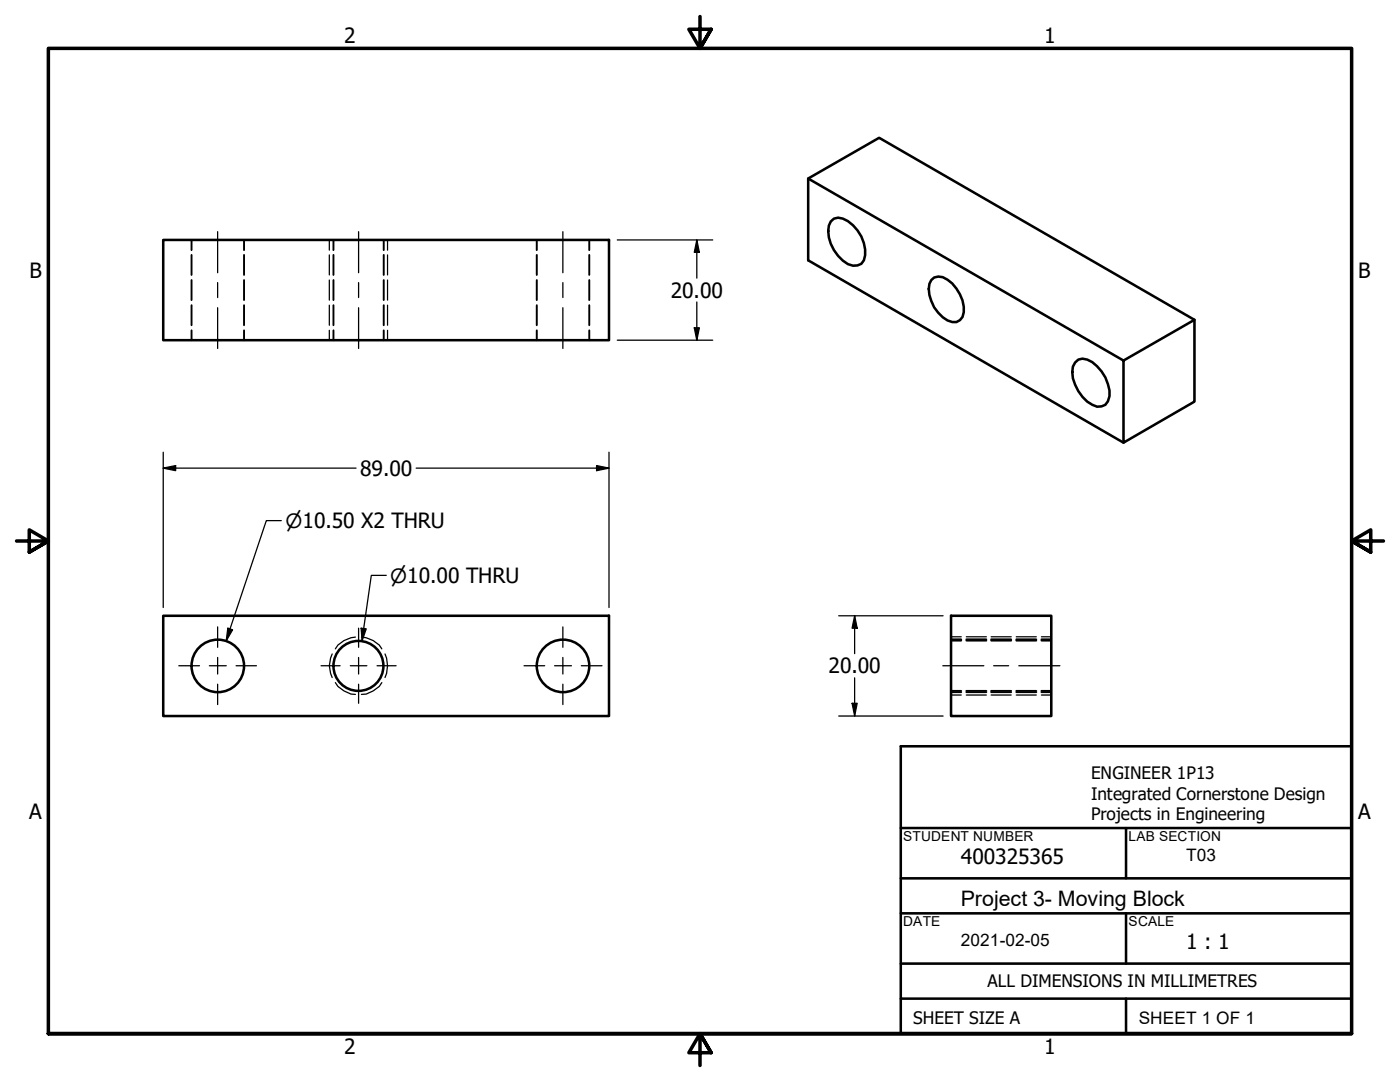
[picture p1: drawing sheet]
<svg xmlns="http://www.w3.org/2000/svg" width="279mm" height="216mm" viewBox="0 0 279 216" stroke-linecap="round" stroke-linejoin="round" font-family="sans-serif">
<!-- layer: Hidden Narrow (ANSI) -->
<g fill="none" stroke="#000" stroke-width=".25">
<path d="M65.7 47.9v2M65.7 50.9v4M65.7 55.9v4M77.3 47.9v2M77.3 50.9v4M77.3 55.9v4M65.7 60.9v4M65.7 65.9v2M77.3 60.9v4M77.3 65.9v2M66.3 130.5a5.1 5.1 0 0 0 0 4.7M66.9 136.2a5.1 5.1 0 0 0 4 2.4"/>
<path d="M70.9 127.1a5.1 5.1 0 0 0-4 2.4M72.1 127.1a5.1 5.1 0 0 1 4.1 2.4M76.2 136.2a5.1 5.1 0 0 1-4.1 2.4M76.8 130.5a5.7 5.7 0 0 1 0 4.7M189.8 127.1h2M189.8 138.7h2M192.8 127.1h4M192.8 138.7h4M197.8 127.1h4M197.8 138.7h4M202.8 127.1h4M202.8 138.7h4"/>
<path d="M207.8 127.1h2M207.8 138.7h2"/>
</g>
<!-- layer: Visible (ANSI) -->
<g fill="none" stroke="#000" stroke-width=".51">
<path d="M161.3 35.6l62.9 36.3M32.6 47.9h88.9v20h-88.9zM165.8 44.2l.6-.6a3.7 3.7 0 0 1 3.8 1.4 7 7 0 0 1 2.2 6.9 2.26 2.26 0 0 1-3.2 .8 7.8 7.8 0 0 1-3.8-7.7zM185.9 55.9a2.27 2.27 0 0 1 3.2-.1 7.7 7.7 0 0 1 3.2 6.5 2.04 2.04 0 0 1-3.2 1.6 7.2 7.2 0 0 1-3.6-7.3zM214.6 72.3l.6-.5a3.5 3.5 0 0 1 3.7 1.3 7.9 7.9 0 0 1 2.5 6 2.13 2.13 0 0 1-1.2 1.9 2.13 2.13 0 0 1-2.2-.2 7.8 7.8 0 0 1-3.9-7.6zM224.2 71.9l14.2-8.1v16.3l-14.2 8.2zM238.4 63.8l-62.9-36.3-14.2 8.1v16.3l62.9 36.4M32.6 122.9h88.9v20h-88.9zM189.8 122.9h20v20h-20z"/>
<circle cx="43.5" cy="132.9" r="5.2"/>
<circle cx="71.5" cy="132.9" r="5"/>
<circle cx="112.4" cy="132.9" r="5.2"/>
</g>
<!-- layer: Hidden (ANSI) -->
<g fill="none" stroke="#000" stroke-width=".38">
<path d="M38.2 47.9v2M38.2 50.9v4M38.2 55.9v4M48.7 47.9v2M48.7 50.9v4M48.7 55.9v4M66.5 47.9v2M66.5 50.9v4M66.5 55.9v4M76.6 47.9v2M76.6 50.9v4M76.6 55.9v4"/>
<path d="M107.1 47.9v2M107.1 50.9v4M107.1 55.9v4M117.6 47.9v2M117.6 50.9v4M117.6 55.9v4M38.2 60.9v4M38.2 65.9v2M48.7 60.9v4M48.7 65.9v2M66.5 60.9v4M66.5 65.9v2"/>
<path d="M76.6 60.9v4M76.6 65.9v2M107.1 60.9v4M107.1 65.9v2M117.6 60.9v4M117.6 65.9v2M189.8 127.8h2M189.8 137.9h2M189.8 127.6h2M189.8 138.1h2M192.8 127.8h4M192.8 137.9h4"/>
<path d="M192.8 127.6h4M192.8 138.1h4M197.8 127.8h4M197.8 137.9h4M197.8 127.6h4M197.8 138.1h4M202.8 127.8h4M202.8 137.9h4M202.8 127.6h4M202.8 138.1h4M207.8 127.8h2M207.8 137.9h2"/>
<path d="M207.8 127.6h2M207.8 138.1h2"/>
</g>
<!-- layer: Border (ANSI) -->
<path d="M139.7 3.3v6.4l-2.2-3.9h4.4l-2.2 3.9 2.2-3.9M3.3 107.9h6.4l-3.9-2.2v4.5l3.9-2.3-3.9 2.3M276.1 107.9h-6.4l3.9-2.2v4.5l-3.9-2.3 3.9 2.3M9.7 206.2v-196.5h260v196.5h-260h260M141.9 210.1l-2.2-3.9 2.2 3.9h-4.4l2.2-3.9v6.4" fill="none" stroke="#000" stroke-width=".7"/>
<!-- layer: Title (ANSI) -->
<path d="M179.8 148.9h89.9v57.3h-89.9zM179.8 165.2h89.9M179.8 175.3h89.9M224.7 165.2v10.1M179.8 199.3h89.9M179.8 182.2h89.9M179.8 192.3h89.9M224.7 182.2v10.1M224.7 199.3v6.9" fill="none" stroke="#000" stroke-width=".51"/>
<!-- layer: Dimension (ANSI) -->
<g fill="none" stroke="#000" stroke-width=".25">
<path d="M123.2 47.9h19M139.1 47.9l.5 2.5h-1zM139.1 47.9v7.6M123.2 67.9h19M138.6 65.4h1l-.5 2.5zM139.1 60.3v7.6M32.6 93.4l2.5-.5v1zM32.6 93.4h38.5M32.6 90.2v31M83.1 93.4h38.4M119.1 92.9l2.4 .5-2.4 .5zM121.5 90.2v31"/>
<path d="M56.1 103.9h-3l-8 24M77.1 114.8h-3l-1.8 13.1M45.5 125.3l.9 .4-1.3 2.2zM72.1 125.3l1 .2-.8 2.4zM167.4 122.9h20.8M170.6 122.9l.5 2.4h-1zM170.6 122.9v7.5M170.6 135.3v7.6M167.4 142.9h20.8M170.1 140.3h1l-.5 2.6z"/>
</g>
<g fill="#000">
<path d="M139.1 47.9l.5 2.5h-1z" fill-rule="evenodd"/>
<path d="M138.6 65.4h1l-.5 2.5z" fill-rule="evenodd"/>
<path d="M32.6 93.4l2.5-.5v1z" fill-rule="evenodd"/>
<path d="M119.1 92.9l2.4 .5-2.4 .5z" fill-rule="evenodd"/>
<path d="M45.5 125.3l.9 .4-1.3 2.2z" fill-rule="evenodd"/>
<path d="M72.1 125.3l1 .2-.8 2.4z" fill-rule="evenodd"/>
<path d="M170.6 122.9l.5 2.4h-1z" fill-rule="evenodd"/>
<path d="M170.1 140.3h1l-.5 2.6z" fill-rule="evenodd"/>
</g>
<!-- layer: Centerline (ANSI) -->
<path d="M43.4 46.2v8.2M43.4 56.4v3M71.6 46.2v8.2M71.6 56.4v3M112.3 46.2v8.2M112.3 56.4v3M43.4 61.4v8.1M71.6 61.4v8.1M112.3 61.4v8.1M188.2 132.8h8.1M198.3 132.8h3M203.3 132.8h8.2" fill="none" stroke="#000" stroke-width=".25"/>
<!-- layer: Center Mark (ANSI) -->
<g fill="none" stroke="#000" stroke-width=".25">
<path d="M35.7 132.8h4.1M41.8 132.8h3.3M43.4 125.1v4.1M43.4 131.2v3.3M43.4 136.5v4.1M47.1 132.8h4.1M64.1 132.8h3.8M69.9 132.8h3.3M71.6 125.3v3.9M71.6 131.2v3.3M71.6 136.5v3.8M75.2 132.8h3.9"/>
<path d="M104.6 132.8h4.1M110.7 132.8h3.3M112.3 125.1v4.1M112.3 131.2v3.3M112.3 136.5v4.1M116 132.8h4.1"/>
</g>
<text font-size="4.3" x="191.8" y="180.8">Project 3- Moving Block</text>
<g font-size="4.2">
<text x="68.7" y="8.6">2</text>
<text x="208.4" y="8.6">1</text>
<text x="5.9" y="55.5">B</text>
<text x="133.9" y="59.4">20.00</text>
<text x="271.1" y="55.5">B</text>
<text x="71.9" y="94.9">89.00</text>
<text x="165.4" y="134.4">20.00</text>
<text x="5.8" y="163.4">A</text>
<text x="271" y="163.4">A</text>
<text x="191.8" y="172.3">400325365</text>
<text x="236.7" y="189.3">1 : 1</text>
<text x="68.7" y="210.3">2</text>
<text x="208.4" y="210.3">1</text>
</g>
<g font-size="3.9">
<text x="57" y="105.3">⌀10.50 X2 THRU</text>
<text x="77.9" y="116.3">⌀10.00 THRU</text>
</g>
<g font-size="3.4">
<text x="217.7" y="155.4">ENGINEER 1P13</text>
<text x="217.7" y="159.6">Integrated Cornerstone Design</text>
<text x="217.7" y="163.7">Projects in Engineering</text>
<text x="236.7" y="171.8">T03</text>
<text x="191.8" y="188.7">2021-02-05</text>
<text x="197.1" y="197">ALL DIMENSIONS IN MILLIMETRES</text>
<text x="182.2" y="204.3">SHEET SIZE A</text>
<text x="227.3" y="204.3">SHEET 1 OF 1</text>
</g>
<g font-size="2.7">
<text x="180.3" y="167.8">STUDENT NUMBER</text>
<text x="225.2" y="167.8">LAB SECTION</text>
<text x="180.3" y="184.7">DATE</text>
<text x="225.2" y="184.8">SCALE</text>
</g>
</svg>
